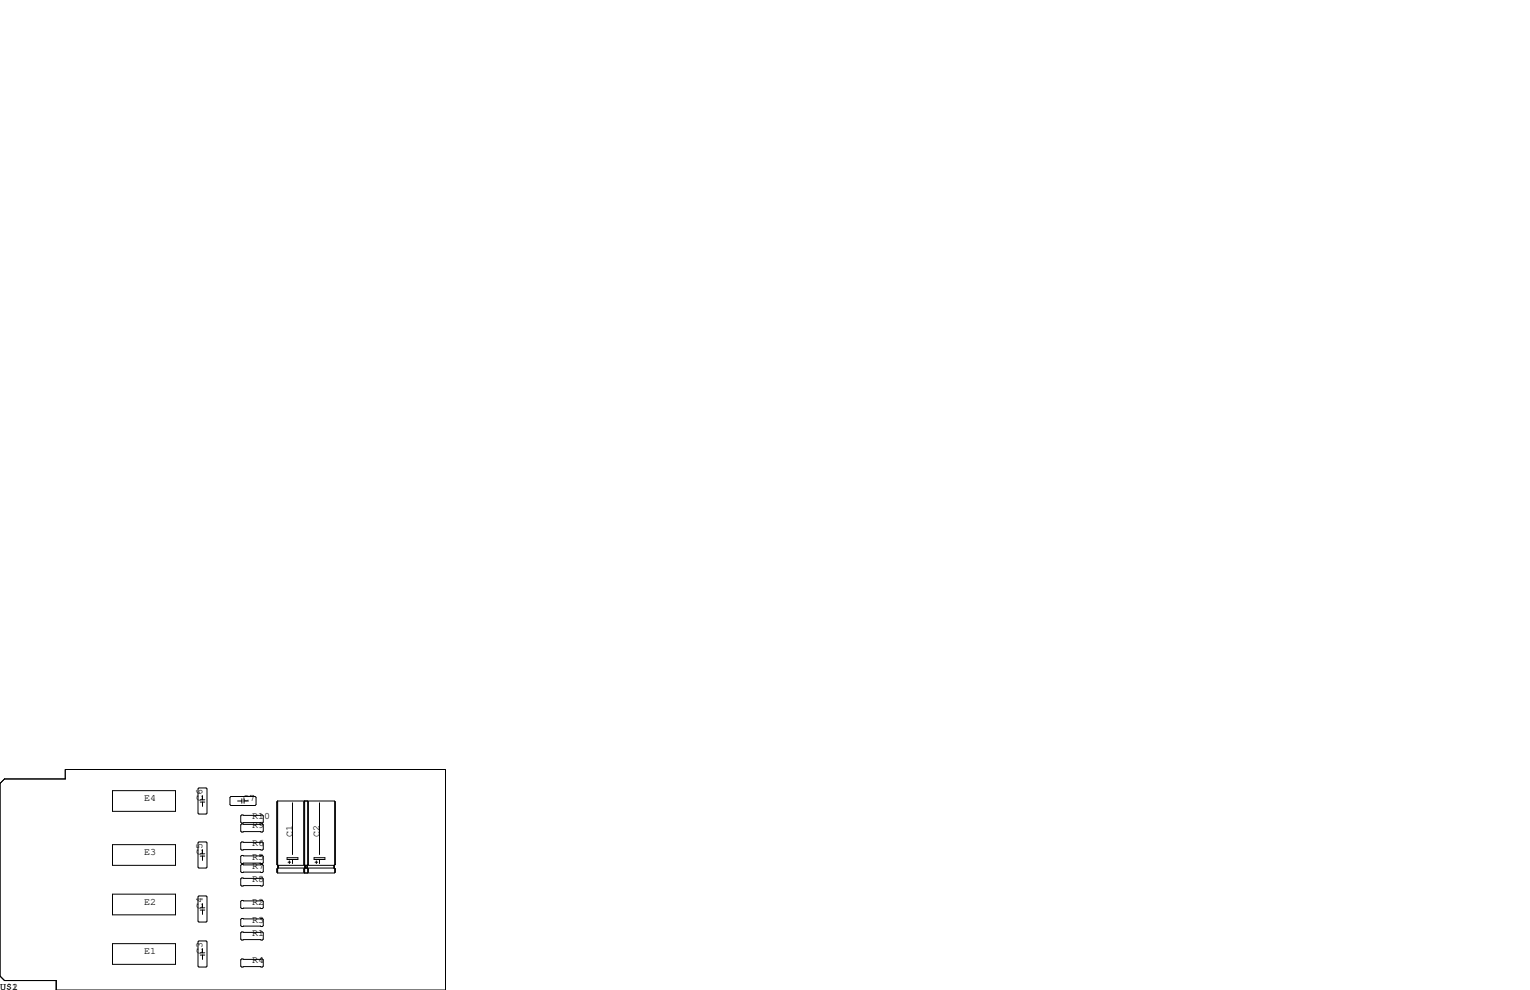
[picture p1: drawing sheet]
<svg xmlns="http://www.w3.org/2000/svg" width="432mm" height="279mm" viewBox="0 0 432 279" stroke-linecap="round" stroke-linejoin="round" font-family="sans-serif">
<g fill="none" stroke="#000" stroke-width=".28">
<path d="M0 221.1l1.3-1.3h17.1v-2.6h107.3v62.2h-109.8v-2.7h-14.6l-1.3-1.2zM31.8 223.1h17.7v5.9h-17.7zM31.8 238.4h17.7v5.8h-17.7zM56.1 237.6h2.1l.2 .3v6.8l-.2 .3h-2.1l-.2-.3v-6.8zM56.1 222.4h2.1l.2 .2v6.9l-.2 .2h-2.1l-.2-.2v-6.9zM56.5 226.4h1.3M56.5 225.7h1.3M57.2 224.5v1.2M57.2 226.4v1.2M57.2 239.8v1.2M64.9 225l.3-.2h6.8l.3 .2v2.1l-.3 .2h-6.8l-.3-.2zM67.1 226.1h1.1"/>
<path d="M68.2 230h5.8l.3 .3v1.7l-.3 .3h-5.8l-.3-.3v-1.7zM68.2 232.5h5.8l.3 .3v1.8l-.3 .2h-5.8l-.3-.2v-1.8zM68.2 237.6h5.8l.3 .3v1.7l-.3 .3h-5.8l-.3-.3v-1.7zM68.2 225.4v1.3M68.9 226.1h1.2M68.9 225.4v1.3M78.2 226.3v17.7M78.4 226.1l-.3 .2v17.7l.3 .2h16M78.4 226.1h16l.2 .2v17.7M78.4 226.1v20.3M82.6 226.6v14.6M85.9 226.3v17.7"/>
<path d="M86.7 226.1l.3 .2v17.7M86.9 226.2v17.9M86.9 226.3l.1 17.7M90.2 226.6v14.6M94.5 226.2v17.9M94.6 226.3v17.7M31.8 252.3h17.7v5.9h-17.7zM55.9 253.1l.2-.2h2.1l.2 .2v6.9l-.2 .2h-2.1l-.2-.2zM56.5 241.6h1.3M56.5 256.8h1.3M56.5 256.2h1.3M56.5 241h1.3"/>
<path d="M57.2 241.6v1.2M57.2 255v1.2M57.2 256.8v1.3M67.9 248l.3-.2h5.8l.3 .2v1.8l-.3 .3h-5.8l-.3-.3zM67.9 254.4l.3-.3h5.8l.3 .3v1.8l-.3 .2h-5.8l-.3-.2zM67.9 259.5l.3-.3h5.8l.3 .3v1.7l-.3 .3h-5.8l-.3-.3zM68.2 241.4h5.8l.3 .3v1.8l-.3 .2h-5.8l-.3-.2v-1.8zM68.2 244h5.8l.3 .2v1.8l-.3 .3h-5.8l-.3-.3v-1.8zM78.2 245.2v.9M78.5 244.3v.6M78.6 244.2v.8M81 242.1h3.1v.5h-3.1z"/>
<path d="M81.3 243.3h.7M81.7 243v.7M82.6 242.6v1.1M85.9 245.2v.9M86 244.2l-.3-.2v-17.7l.3-.2v20.3l-.3-.3v-.9l.3-.2M86.1 244.3v.6M86.2 244.2v.8M86.6 244.2v.8M86.9 245.1v1.2M87 245.2v.9l-.3 .3M87 244l-.3 .2v.8l.3 .2M87 245.2l-.1 .9"/>
<path d="M88.6 242.1h3.1v.5h-3.1zM88.9 243.3h.8M89.3 243v.7M90.2 242.6v1.1M94.2 244.2v.8M94.3 244.2v.8M94.4 245h-16l-.3 .2v.9l.3 .3M94.4 245l.2 .2M94.5 245.1v1.2M94.6 245.2v.9l-.2 .3h-16M94.6 245.2v.9M94.6 244l-.2 .2"/>
<path d="M31.8 266.3h17.7v5.9h-17.7zM55.9 265.8l.2-.2h2.1l.2 .2v6.9l-.2 .2h-2.1l-.2-.2zM56.5 269.5h1.3M56.5 268.9h1.3M57.2 267.7v1.2M57.2 269.5v1.3M67.9 263.3l.3-.3h5.8l.3 .3v1.7l-.3 .3h-5.8l-.3-.3zM67.9 270.9l.3-.3h5.8l.3 .3v1.8l-.3 .2h-5.8l-.3-.2z"/>
</g>
<g font-size="2.8">
<text x="40.6" y="226.1">E4</text>
<text x="57.1" y="226.1" transform="rotate(-90 57.1 226.1)">C6</text>
<text x="68.6" y="226.1">C7</text>
<text x="71.1" y="233.7">R9</text>
<text x="71.1" y="231.1">R10</text>
<text x="71.1" y="238.8">R6</text>
<text x="82.5" y="236.2" transform="rotate(-90 82.5 236.2)">C1</text>
<text x="90.2" y="236.2" transform="rotate(-90 90.2 236.2)">C2</text>
<text x="40.6" y="241.3">E3</text>
<text x="57.1" y="241.3" transform="rotate(-90 57.1 241.3)">C5</text>
<text x="71.1" y="242.6">R5</text>
<text x="71.1" y="245.1">R7</text>
<text x="71.1" y="248.9">R8</text>
<text x="40.6" y="255.3">E2</text>
<text x="57.1" y="256.5" transform="rotate(-90 57.1 256.5)">C4</text>
<text x="71.1" y="255.3">R2</text>
<text x="71.1" y="260.3">R3</text>
<text x="40.6" y="269.2">E1</text>
<text x="57.1" y="269.2" transform="rotate(-90 57.1 269.2)">C3</text>
<text x="71.1" y="264.2">R1</text>
<text x="71.1" y="271.8">R4</text>
<text x="0" y="279.4">U$1</text>
<text x="3.4" y="279.4">2</text>
</g>
</svg>
